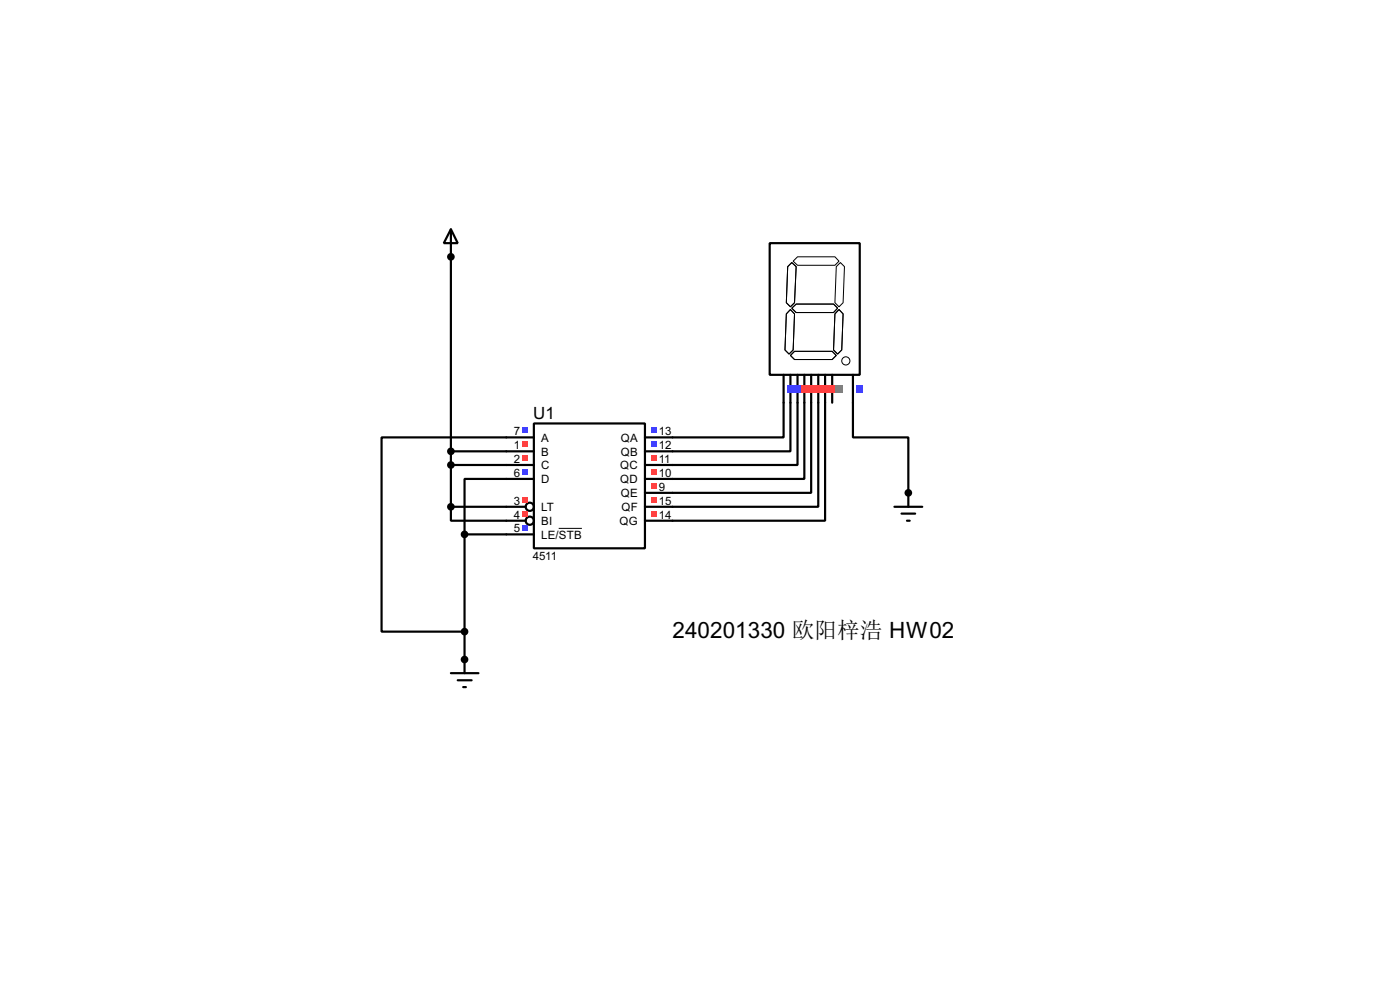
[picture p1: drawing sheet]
<svg xmlns="http://www.w3.org/2000/svg" width="256mm" height="180mm" viewBox="0 0 256 180" stroke-linecap="round" stroke-linejoin="round" font-family="sans-serif">
<g fill="none" stroke="#000" stroke-width=".4">
<path d="M82.6 47v45.8M97.8 77.5h20.4v22.9h-20.4zM143.6 73.7v6.4h-25.4M144.8 73.7v8.9h-26.6M146.1 73.7v11.4h-27.9M147.4 73.7v14h-29.2M148.6 73.7v16.5h-30.4M149.9 73.7v19.1h-31.7M151.2 73.7v21.6h-33M156.3 73.7v6.4h10.1v10.1M82.6 92.8v2.5h13.7M82.6 82.6h15.2"/>
<path d="M82.6 85.1h15.2M82.6 92.8h13.7M85.1 97.8v22.9M85.1 97.8h12.7M97.8 80.1h-27.9v35.5h15.2M97.8 87.7h-12.7v10.1"/>
<circle cx="97" cy="95.3" r=".75"/>
<circle cx="97" cy="92.8" r=".75"/>
</g>
<g fill="#000">
<circle cx="82.6" cy="47" r=".2"/>
<circle cx="166.4" cy="90.2" r=".2"/>
<circle cx="85.1" cy="120.7" r=".2"/>
</g>
<path d="M102.4 96.7h4.2" fill="none" stroke="#000" stroke-width=".18"/>
<path d="M95.7 78.3h1v1h-1z" fill="#4040ff"/>
<g fill="#ff4040">
<path d="M95.7 80.8h1v1h-1z"/>
<path d="M95.7 83.4h1v1h-1z"/>
</g>
<path d="M95.7 85.9h1v1h-1z" fill="#4040ff"/>
<g fill="#ff4040">
<path d="M95.7 91h1v1h-1z"/>
<path d="M95.7 93.5h1v1h-1z"/>
</g>
<g fill="#4040ff">
<path d="M95.7 96.1h1v1h-1z"/>
<path d="M119.3 78.3h1v1h-1z"/>
<path d="M119.3 80.8h1v1h-1z"/>
</g>
<g fill="#ff4040">
<path d="M119.3 83.4h1v1h-1z"/>
<path d="M119.3 85.9h1v1h-1z"/>
<path d="M119.3 88.4h1v1.1h-1z"/>
<path d="M119.3 91h1v1h-1z"/>
<path d="M119.3 93.5h1v1h-1z"/>
</g>
<path d="M141 44.5h16.5v24.1h-16.5zM143.6 68.6v5.1M144.8 68.6v5.1M146.1 68.6v5.1M147.4 68.6v5.1M148.6 68.6v5.1M149.9 68.6v5.1M151.2 68.6v5.1M152.5 68.6v5.1M156.3 68.6v5.1" fill="none" stroke="#000" stroke-width=".4"/>
<g fill="none" stroke="#000" stroke-width=".18">
<path d="M144.3 48.8l.8-.7 .8 .7-.3 6.6-.8 .8-.7-.8zM144.8 56.7l.8 .8-.3 6.6-.7 .7-.8-.7 .3-6.6zM145.1 56.4l.8-.7h6.8l.8 .7-.8 .8h-6.8zM145.3 47.8l.8-.8h6.9l.7 .8-.7 .8h-6.9zM153.2 48.8l.8-.7 .7 .7-.2 6.6-.8 .8-.7-.8zM153.7 56.7l.8 .8-.3 6.6-.7 .7-.8-.7 .3-6.6zM144.8 65.1l.8-.8h6.9l.7 .8-.7 .7h-6.9z"/>
<circle cx="154.9" cy="66.1" r=".75"/>
</g>
<path d="M144.2 70.5h1.3v1.3h-1.3z" fill="#4040ff"/>
<g fill="#ff4040">
<path d="M146.7 70.5h1.3v1.3h-1.3z"/>
<path d="M149.3 70.5h1.2v1.3h-1.2z"/>
<path d="M151.8 70.5h1.3v1.3h-1.3z"/>
</g>
<g fill="#4040ff">
<path d="M156.9 70.5h1.3v1.3h-1.3z"/>
<path d="M145.5 70.5h1.2v1.3h-1.2z"/>
</g>
<g fill="#ff4040">
<path d="M148 70.5h1.3v1.3h-1.3z"/>
<path d="M150.5 70.5h1.3v1.3h-1.3z"/>
</g>
<path d="M153.1 70.5h1.3v1.3h-1.3z" fill="#808080"/>
<path d="M82.6 42l1.3 2.5h-2.6zM82.6 42v5M163.9 92.8h5.1M165.2 94h2.5M166.2 95.3h.5M166.4 90.2v2.6M82.6 123.2h5.1M83.9 124.5h2.5M84.9 125.8h.5M85.1 120.7v2.5" fill="none" stroke="#000" stroke-width=".4"/>
<g fill="#000" stroke="#000" stroke-width=".4">
<circle cx="82.6" cy="47" r=".5"/>
<circle cx="82.6" cy="82.6" r=".5"/>
<circle cx="82.6" cy="85.1" r=".5"/>
<circle cx="82.6" cy="92.8" r=".5"/>
<circle cx="85.1" cy="97.8" r=".5"/>
<circle cx="166.4" cy="90.2" r=".5"/>
<circle cx="85.1" cy="115.6" r=".5"/>
<circle cx="85.1" cy="120.7" r=".5"/>
</g>
<text font-size="4.6" x="123.2" y="116.9">240201330 欧阳梓浩 HW02</text>
<text font-size="3.5" x="97.7" y="76.7">U1</text>
<g font-size="2.4">
<text x="94.2" y="79.7">7</text>
<text x="94.2" y="82.2">1</text>
<text x="99.1" y="80.8">A</text>
<text x="99.1" y="83.4">B</text>
<text x="113.7" y="80.8">QA</text>
<text x="113.7" y="83.4">QB</text>
<text x="120.7" y="79.7">13</text>
<text x="120.7" y="82.2">12</text>
<text x="94.2" y="84.7">2</text>
<text x="94.2" y="87.3">6</text>
<text x="99.1" y="85.9">C</text>
<text x="99.1" y="88.5">D</text>
<text x="113.6" y="85.9">QC</text>
<text x="113.6" y="88.5">QD</text>
<text x="120.7" y="84.7">11</text>
<text x="120.7" y="87.3">10</text>
<text x="120.7" y="89.8">9</text>
<text x="94.2" y="92.4">3</text>
<text x="94.2" y="94.9">4</text>
<text x="99.1" y="93.6">LT</text>
<text x="113.7" y="91">QE</text>
<text x="113.8" y="93.6">QF</text>
<text x="120.7" y="92.4">15</text>
<text x="120.7" y="94.9">14</text>
<text x="94.2" y="97.4">5</text>
<text x="99.1" y="96.1">BI</text>
<text x="99.1" y="98.6">LE/STB</text>
<text x="113.5" y="96.1">QG</text>
<text x="97.6" y="102.6">4511</text>
</g>
</svg>
